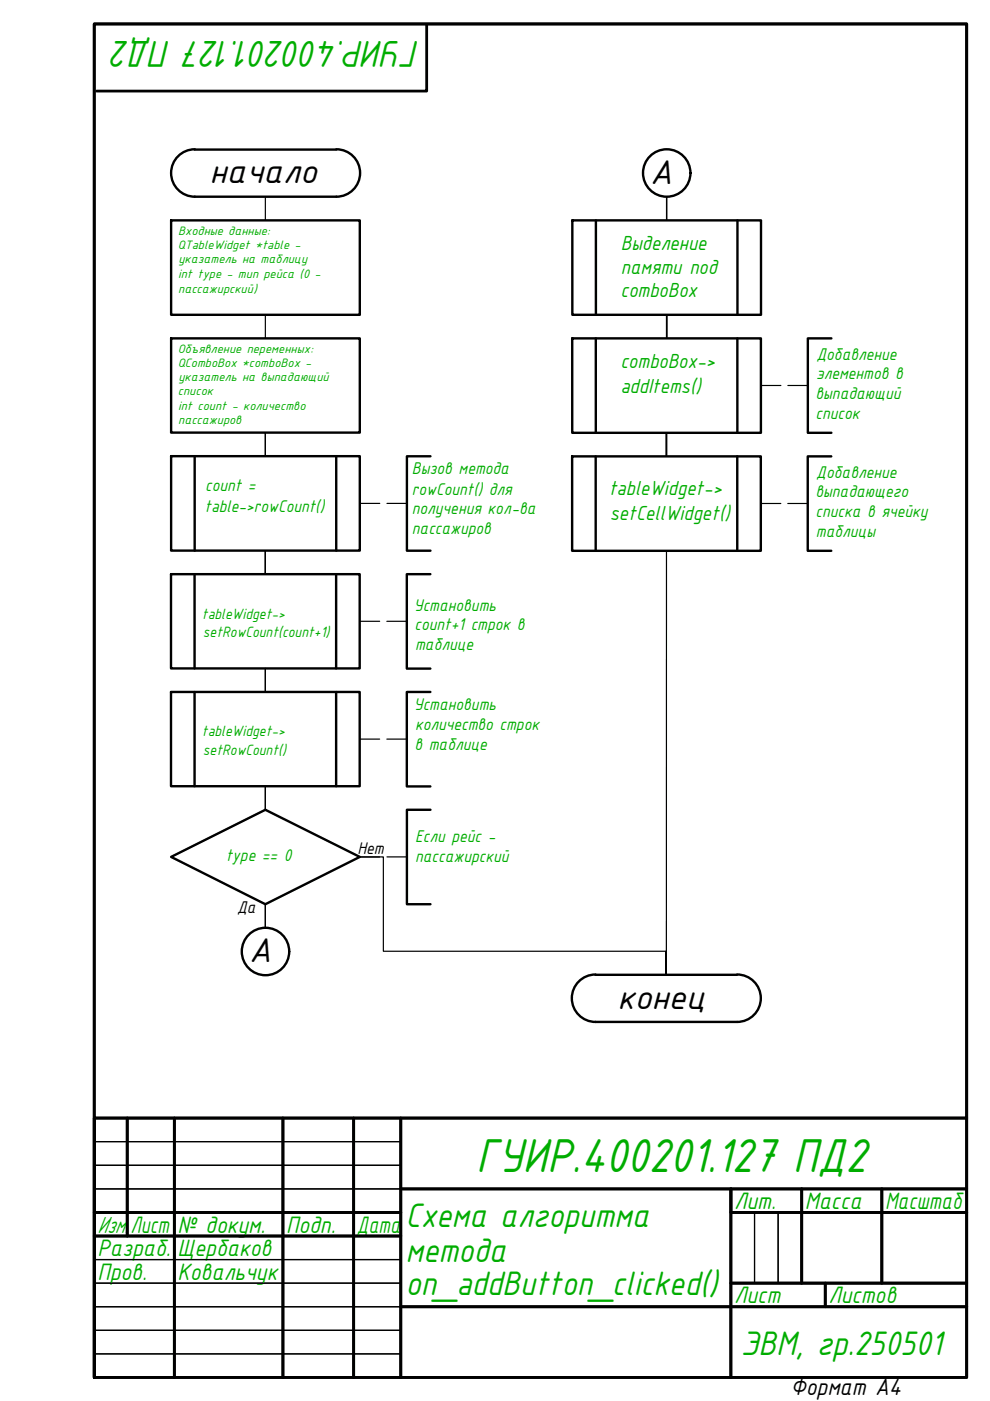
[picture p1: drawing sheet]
<svg xmlns="http://www.w3.org/2000/svg" width="210mm" height="297mm" viewBox="0 0 210 297" stroke-linecap="round" stroke-linejoin="round" font-family="sans-serif">
<!-- layer: 0 -->
<g fill="none" stroke="#000" stroke-width=".59">
<path d="M20 5.1h185v286.9h-185zM20 237.1h185M27 237.1v25M37 237.1v54.9M60 237.1v54.9M75 237.1v54.9M85 237.1v54.9M20 257.1h65M85 252.1h120M170 252.1v19.9M187 252.1v19.9M205 257.1h-50v-5v39.9"/>
<path d="M20 262.1h65M85 277.1h120M155 272h50M175 272v5.1"/>
</g>
<path d="M20 242h65M20 247h65M20 252.1h65M160 257.1v14.9M165 257.1v14.9M20 267h65M20 272h65M20 277.1h65M20 282.1h65M20 287h65" fill="none" stroke="#000" stroke-width=".25"/>
<!-- layer: PDF _0 -->
<g fill="none" stroke="#000" stroke-width=".59">
<path d="M90.5 5.3v14h-70M27 237.1v25M37 237.1v54.9M60 237.1v54.9M75 237.1v54.9M85 237.1v54.9M204.9 237.1h-184.9v54.9h184.9v-286.9h-184.9v286.9M20 257.1h65M85 252.1h119.9M154.9 257.1h50M154.9 252.1v39.9M170 252.1v20"/>
<path d="M186.9 252.1v20M20 262.1h65M85 277.1h119.9M154.9 272.1h50M175 272.1v5"/>
</g>
<g fill="none" stroke="#000" stroke-width=".25">
<path d="M56.3 41.7v5M141.3 46.7v-5v5M141.3 41.7v5M56.3 66.7v5M141.3 71.7v-5v5M141.3 66.7v5M56.3 96.7v-5v5M141.3 91.8v5M161.3 81.7h4.3M167 81.7h4.3M56.3 116.7v5M76.3 106.7h4.2"/>
<path d="M82 106.7h4.3M141.3 116.8v84.9h-60v-20h-5h4.2M161.3 106.8h4.2M167 106.8h4.3M56.3 121.7v-5v5M76.3 131.7h4.2M82 131.7h4.3M56.3 146.7v-5v5M76.3 156.7h4.2M82 156.7h4.3M56.3 171.7v-5v5M56.3 196.7v-5v5"/>
<path d="M82 181.7h4.3M141.3 201.7v5M20 242h65M20 247.1h65M20 252.1h65M154.9 252.1v5M160 257.1v15M165 257.1v15M20 267.1h65M20 272.1h65M20 277.1h65M20 282.1h65"/>
<path d="M20 287h65"/>
</g>
<g fill="none" stroke="#000" stroke-width=".51">
<path d="M41.3 31.7h30M41.3 31.7a5 5 0 0 0-5 5 5 5 0 0 0 5 5h30M71.3 31.7a5 5 0 0 1 5 5 5 5 0 0 1-5 5M36.3 46.7h40v20h-40zM121.3 46.7h40.1v20h-40.1zM126.3 46.7v20M156.4 46.7v20M36.3 71.7h40v20h-40zM121.3 71.7h40v20.1h-40zM126.3 71.7v20.1M156.3 71.7v20.1M176.3 71.7h-5v20.1h5"/>
<path d="M36.3 96.7h40v20h-40zM41.3 96.7v20M71.3 96.7v20M91.3 96.7h-5v20.1h5M121.3 96.8h40v20h-40zM126.3 96.8v20M156.3 96.8v20M176.3 96.8h-5v20h5M36.3 121.7h40v20h-40zM41.3 121.7v20M71.3 121.7v20M91.2 121.7h-4.9v20.1h4.9"/>
<path d="M36.3 146.7h40v20h-40zM41.3 146.7v20M71.3 146.7v20M91.2 146.7h-4.9v20h4.9M91.3 171.7h-5v20h5M36.3 181.7l20-10 20 10-20 10zM126.2 206.7h30.1M126.3 206.6a5 5 0 0 0-5.1 5 5 5 0 0 0 5.1 5.1h30a5 5 0 0 0 5-5 5 5 0 0 0-5-5.1"/>
<circle cx="141.4" cy="36.7" r="5"/>
<circle cx="56.3" cy="201.7" r="5"/>
</g>
<path d="M56.3 66.7h20" fill="none" stroke="#000" stroke-width=".3"/>
<text font-size="10.9" fill="#00ad00" x="101" y="248.4">ГУИР.400201.127 ПД2</text>
<text font-size="8.5" fill="#00ad00" x="89" y="8.7" transform="rotate(-180 89 8.7)">ГУИР.400201.127 ПД2</text>
<g font-size="7.8">
<text x="44.4" y="38.9">начало</text>
<text x="137.9" y="39">А</text>
<text x="52.9" y="204">А</text>
<text x="130.9" y="213.8">конец</text>
</g>
<g font-size="7.8" fill="#00ad00">
<text x="86" y="260.1">Схема алгоритма</text>
<text x="86" y="267.6">метода</text>
<text x="86" y="274.6">on_addButton_clicked()</text>
<text x="157.1" y="287.3">ЭВМ, гр.250501</text>
</g>
<g font-size="5.4" fill="#00ad00">
<text x="155.7" y="256.4">Лит.</text>
<text x="170.6" y="256.4">Масса</text>
<text x="187.7" y="256.4">Масштаб</text>
<text x="20.7" y="261.4">Изм.</text>
<text x="27.7" y="261.4">Лист</text>
<text x="37.7" y="261.4">№ докум.</text>
<text x="60.7" y="261.4">Подп.</text>
<text x="75.6" y="261.4">Дата</text>
<text x="20.7" y="266.3">Разраб.</text>
<text x="37.7" y="266.3">Щербаков</text>
<text x="20.7" y="271.3">Пров.</text>
<text x="37.7" y="271.3">Ковальчук</text>
<text x="155.7" y="276.3">Лист</text>
<text x="175.7" y="276.3">Листов</text>
</g>
<text font-size="5.4" x="167.6" y="295.8">Формат А4</text>
<g font-size="4.7" fill="#00ad00">
<text x="131.6" y="53.1">Выделение</text>
<text x="131.6" y="58.1">памяти под</text>
<text x="131.6" y="63.1">comboBox</text>
<text x="131.5" y="78.1">comboBox-&gt;</text>
<text x="131.5" y="83.4">addItems()</text>
<text x="129.1" y="105">tableWidget-&gt;</text>
<text x="129.3" y="110.3">setCellWidget()</text>
</g>
<g font-size="3.9" fill="#00ad00">
<text x="173.1" y="76.3">Добавление</text>
<text x="173" y="80.4">элементов в</text>
<text x="172.9" y="84.6">выпадающий</text>
<text x="172.9" y="88.8">список</text>
<text x="87.3" y="100.5">Вызов метода</text>
<text x="173.1" y="101.3">Добавление</text>
<text x="43.5" y="104.2">count =</text>
<text x="87.3" y="104.9">rowCount() для</text>
<text x="172.9" y="105.5">выпадающего</text>
<text x="43.3" y="108.6">table-&gt;rowCount()</text>
<text x="87.3" y="109.1">получения кол-ва</text>
<text x="87.3" y="113.2">пассажиров</text>
<text x="172.9" y="109.6">списка в ячейку</text>
<text x="173" y="113.8">таблицы</text>
<text x="87.8" y="129.5">Установить</text>
<text x="87.9" y="133.6">count+1 строк в</text>
<text x="88" y="137.8">таблице</text>
<text x="87.8" y="150.6">Установить</text>
<text x="88" y="154.8">количество строк</text>
<text x="87.9" y="158.9">в таблице</text>
<text x="88" y="178.5">Если рейс -</text>
<text x="47.9" y="182.6">type == 0</text>
<text x="88" y="182.7">пассажирский</text>
</g>
<g font-size="3.9">
<text x="75.8" y="181.1">Нет</text>
<text x="50.3" y="193.6">Да</text>
</g>
<g font-size="3.4" fill="#00ad00">
<text x="42.8" y="131.2">tableWidget-&gt;</text>
<text x="43" y="135.1">setRowCount(count+1)</text>
<text x="42.8" y="156.1">tableWidget-&gt;</text>
<text x="43" y="160">setRowCount()</text>
</g>
<g font-size="2.8" fill="#00ad00">
<text x="37.7" y="52.9">QTableWidget *table -</text>
<text x="37.8" y="49.9">Входные данные:</text>
<text x="37.8" y="59">int type - тип рейса (0 -</text>
<text x="37.8" y="55.9">указатель на таблицу</text>
<text x="37.8" y="62.2">пассажирский)</text>
<text x="37.7" y="74.9">Объявление переменных:</text>
<text x="37.7" y="77.9">QComboBox *comboBox -</text>
<text x="37.7" y="83.8">список</text>
<text x="37.8" y="80.9">указатель на выпадающий</text>
<text x="37.8" y="86.9">int count - количество</text>
<text x="37.8" y="89.9">пассажиров</text>
</g>
</svg>
